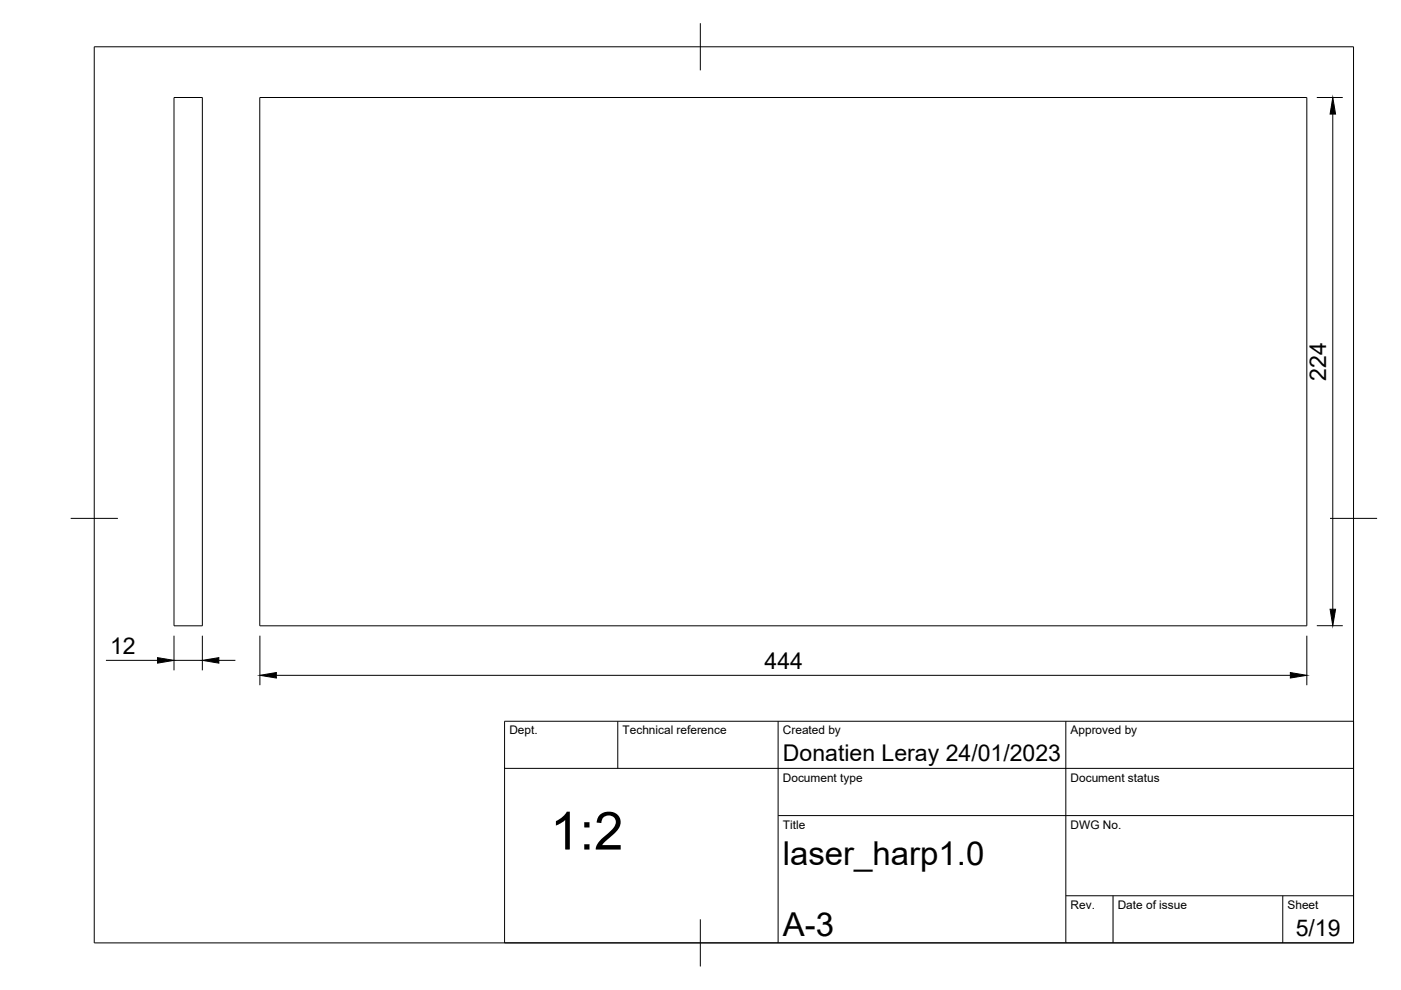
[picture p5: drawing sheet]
<svg xmlns="http://www.w3.org/2000/svg" width="297mm" height="210mm" viewBox="0 0 297 210" stroke-linecap="round" stroke-linejoin="round" font-family="sans-serif">
<!-- layer: Visible -->
<path d="M36.9 20.7h6v112h-6zM55.1 20.7h222v112h-222z" fill="none" stroke="#000" stroke-width=".21"/>
<!-- layer: TITLEBLOCK -->
<path d="M107 152.9h180v47h-180zM131 152.9v10M165 152.9v47M226 152.9v47M107 162.9h180M165 172.9h122M226 189.9h61M236 189.9v10M272 189.9v10" fill="none" stroke="#000" stroke-width=".21"/>
<!-- layer: BORDER -->
<path d="M20 9.9h267v190h-267zM148.5 4.9v10M15 109.9h10M282 109.9h10M148.5 194.9v10" fill="none" stroke="#000" stroke-width=".21"/>
<!-- layer: FD_Dimensions -->
<path d="M279.2 20.7h5.5M282.6 24.2v105M36.9 134.8v7.3M42.9 134.8v7.3M55.1 134.8v10.5M277.1 134.8v10.5M279.2 132.7h5.5M22.5 140h10.9M36.9 140h6M46.4 140h3.5M58.6 143.2h215" fill="none" stroke="#000" stroke-width=".21"/>
<path d="M282.6 20.7l.6 3.5h-1.2zM33.4 139.4l3.5 .6-3.5 .6zM42.9 140l3.5-.6v1.2zM282 129.2h1.2l-.6 3.5zM55.1 143.2l3.5-.6v1.2zM273.6 142.6l3.5 .6-3.5 .6z" fill="#000" stroke="#000" stroke-width=".21"/>
<text font-size="11.2" x="116.6" y="180.1">1:2</text>
<g font-size="7">
<text x="166" y="183.4">laser_harp1.0</text>
<text x="166" y="198.4">A-3</text>
</g>
<g font-size="4.9">
<text x="281.2" y="80.7" transform="rotate(-90 281.2 80.7)">224</text>
<text x="23.3" y="138.6">12</text>
<text x="162.1" y="141.8">444</text>
<text x="166" y="161.4">Donatien Leray 24/01/2023</text>
<text x="274.7" y="198.6">5/19</text>
</g>
<g font-size="2.5">
<text x="108" y="155.7">Dept.</text>
<text x="132" y="155.7">Technical reference</text>
<text x="166" y="155.7">Created by</text>
<text x="227" y="155.7">Approved by</text>
<text x="166" y="165.7">Document type</text>
<text x="227" y="165.7">Document status</text>
<text x="166" y="175.7">Title</text>
<text x="227" y="175.7">DWG No.</text>
<text x="227" y="192.7">Rev.</text>
<text x="237" y="192.7">Date of issue</text>
<text x="273" y="192.7">Sheet</text>
</g>
</svg>
